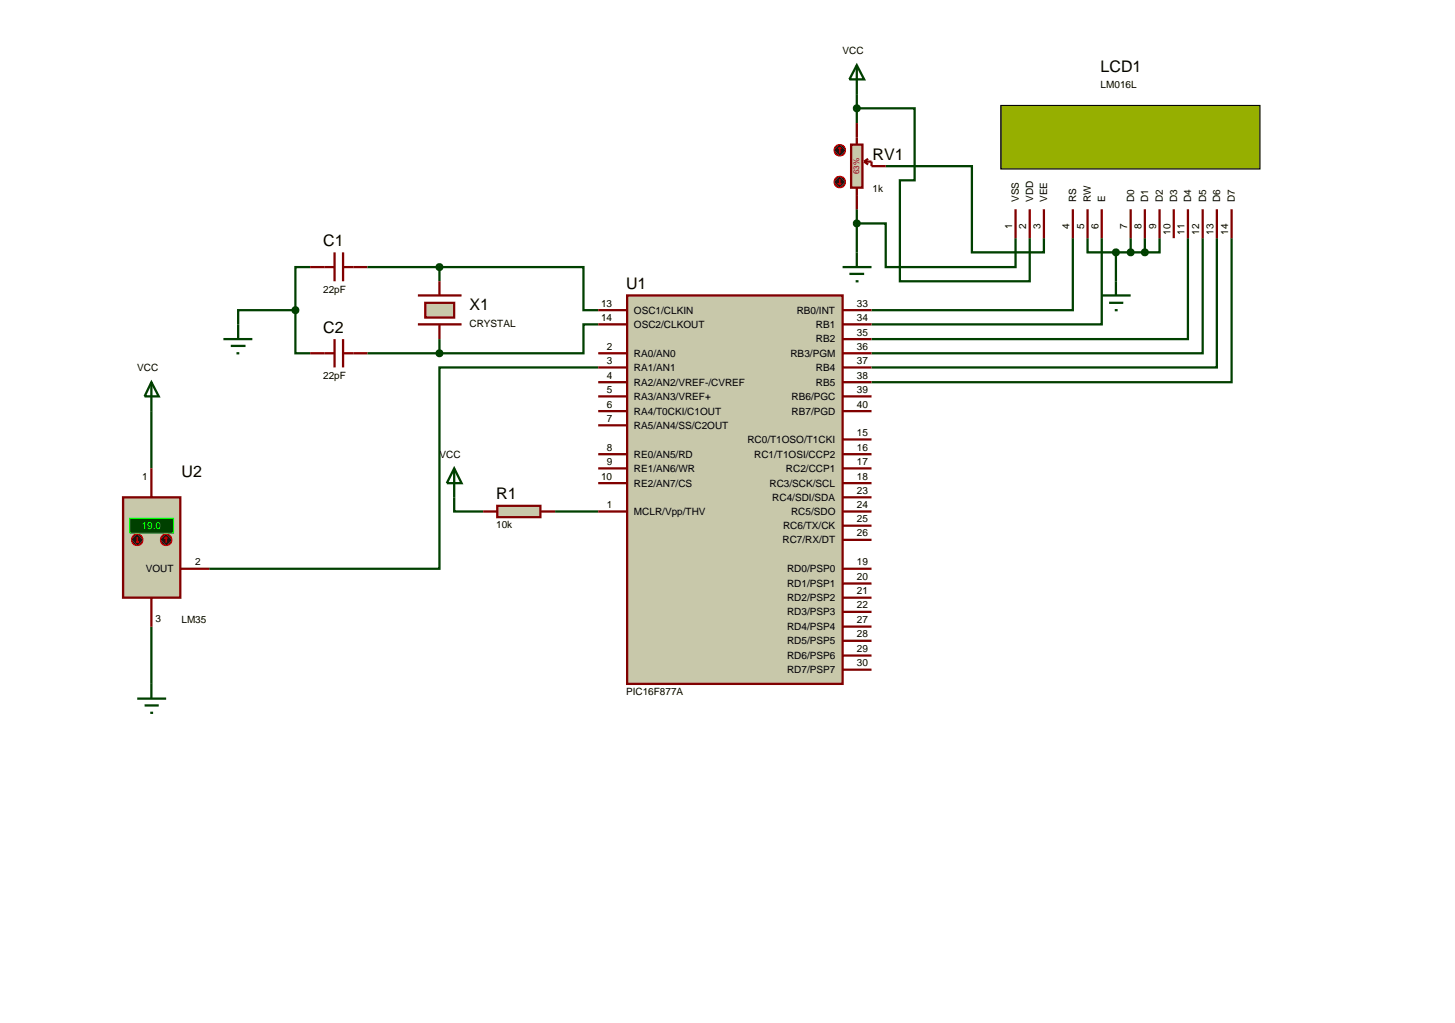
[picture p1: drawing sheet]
<svg xmlns="http://www.w3.org/2000/svg" width="257mm" height="180mm" viewBox="0 0 257 180" stroke-linecap="round" stroke-linejoin="round" font-family="sans-serif">
<g fill="none" stroke="#004000" stroke-width=".4">
<path d="M151.1 19.1h10.2v12.7h-2.6v17.8h22.9v-7.6M151.1 16.6v5.1M151.1 39.4h5.1v7.7h22.9v-5.1M151.1 36.9v7.6M156.2 29.3h15.2v15.2h12.7v-2.5M52.1 54.7v7.6h2.6M52.1 54.7h-10.1v2.5M54.7 47.1h-2.6v7.6M64.8 47.1h12.7M77.5 47.1h25.4v7.6h2.6M77.5 47.1v2.5M77.5 59.8v2.5"/>
<path d="M105.5 57.2h-2.6v5.1h-25.4M189.2 42v12.7h-35.5M191.8 42v2.5h5M194.3 42v15.2h-40.6M196.8 44.5h5.1M196.8 44.5v5.1M199.4 42v2.5M201.9 42v2.5M204.5 42v2.5h-2.6M209.5 42v17.8h-55.8M212.1 42v20.3h-58.4M214.6 42v22.8h-60.9"/>
<path d="M217.2 42v25.4h-63.5M26.7 72.5v10.1M64.8 62.3h12.7M105.5 64.8h-28v35.5h-40.6M80.1 87.7v2.5h5.1M97.9 90.2h7.6M26.7 110.5v10.1"/>
</g>
<path d="M110.6 52.1h38v68.5h-38z" fill="#c8c8aa" stroke="#800000" stroke-width=".4"/>
<g fill="none" stroke="#800000" stroke-width=".4">
<path d="M73.7 57.2h7.7M73.7 52.1h7.7M105.5 54.7h5.1M105.5 57.2h5.1M148.6 54.7h5.1M148.6 57.2h5.1M148.6 59.8h5.1M105.5 62.3h5.1M105.5 64.8h5.1M105.5 67.4h5.1M105.5 72.5h5.1M105.5 75h5.1"/>
<path d="M105.5 69.9h5.1M148.6 62.3h5.1M148.6 64.8h5.1M148.6 67.4h5.1M148.6 72.5h5.1M148.6 69.9h5.1M148.6 77.5h5.1M105.5 80.1h5.1M105.5 82.6h5.1M105.5 85.2h5.1M105.5 90.2h5.1M148.6 80.1h5.1"/>
<path d="M148.6 82.6h5.1M148.6 85.2h5.1M148.6 95.2h5.1M148.6 92.7h5.1M148.6 90.2h5.1M148.6 87.7h5.1M148.6 100.3h5.1M148.6 102.9h5.1M148.6 118.1h5.1M148.6 115.6h5.1M148.6 113h5.1M148.6 110.5h5.1"/>
<path d="M148.6 107.9h5.1M148.6 105.4h5.1"/>
</g>
<path d="M75 53.4h5.1v2.6h-5.1z" fill="#c8c8aa" stroke="#800000" stroke-width=".4"/>
<path d="M54.7 47.1h4.3M59 44.5v5.1M59 59.8v5M60.5 44.5v5.1M60.5 59.8v5M60.5 47.1h4.3M77.5 49.6v2.5M77.5 57.2v2.6M54.7 62.3h4.3M60.5 62.3h4.3" fill="none" stroke="#800000" stroke-width=".4"/>
<path d="M77.2 46.7l.3-.1-.5 .5zM77.5 46.6l.4 .2 .1 .3zM77.5 47.6l.5-.5-.1 .3zM77 47.1l.5 .5-.4-.2z" fill="#004000" stroke="#004000" stroke-width=".4"/>
<path d="M77.5 46.6l.5 .5-.5 .5-.5-.5z" fill="#004000"/>
<path d="M77.1 62l.4-.2-.5 .5zM77.5 61.8l.4 .2 .1 .3zM78 62.3l-.1 .3-.4 .2zM77 62.3l.5 .5-.4-.2z" fill="#004000" stroke="#004000" stroke-width=".4"/>
<path d="M77 62.3l.5-.5 .5 .5-.5 .5z" fill="#004000"/>
<path d="M87.7 89.2h7.6v2h-7.6z" fill="#c8c8aa" stroke="#800000" stroke-width=".4"/>
<path d="M85.2 90.2h2.5M95.3 90.2h2.6" fill="none" stroke="#800000" stroke-width=".4"/>
<path d="M39.4 59.8h5.1M42 57.2v2.6M40.7 61h2.6M41.7 62.3h.5M80.1 82.6l1.3 2.6h-2.6zM80.1 82.6v5.1" fill="none" stroke="#004000" stroke-width=".4"/>
<path d="M51.7 54.4l.4-.2-.5 .5zM52.1 54.2l.4 .2 .1 .3zM52.1 55.2l.5-.5-.1 .3zM51.6 54.7l.5 .5-.4-.2z" fill="#004000" stroke="#004000" stroke-width=".4"/>
<path d="M52.1 54.2l.5 .5-.5 .5-.5-.5z" fill="#004000"/>
<path d="M176.5 18.6h45.7v11.2h-45.7z" fill="#96af00" stroke="#000" stroke-width=".2"/>
<g fill="none" stroke="#800000" stroke-width=".4">
<path d="M179.1 36.9v5.1M181.6 36.9v5.1M184.1 36.9v5.1M189.2 36.9v5.1M191.8 36.9v5.1M194.3 36.9v5.1M199.4 36.9v5.1M201.9 36.9v5.1M204.5 36.9v5.1M207 36.9v5.1M209.5 36.9v5.1M212.1 36.9v5.1"/>
<path d="M214.6 36.9v5.1M217.2 36.9v5.1"/>
</g>
<path d="M150.1 25.5h2v7.6h-2z" fill="#c8c8aa" stroke="#800000" stroke-width=".4"/>
<path d="M151.1 21.7v3.8M151.1 33.1v3.8M152.4 28.5l.7 .5M152.4 28.5h1.3v.8h2.5M153.1 28l-.7 .5" fill="none" stroke="#800000" stroke-width=".4"/>
<path d="M147.4 25.8l.7-.3-1 1zM148.1 25.5a.94 .94 0 0 1 1 1zM149.1 26.5a.94 .94 0 0 1-1 1zM147.1 26.5l1 1a.94 .94 0 0 1-1-1z" fill="#400000" stroke="#f00" stroke-width=".2"/>
<path d="M147.1 26.5l1-1 1 1-1 1z" fill="#400000"/>
<path d="M148.1 26l-.3 .2M148.1 26l.2 .2M148.1 26v1" fill="none" stroke="#f00" stroke-width=".2"/>
<path d="M147.4 31.4l.7-.3-1 1zM148.1 31.1a.94 .94 0 0 1 1 1zM149.1 32.1a.94 .94 0 0 1-1 1zM147.1 32.1l1 1a.94 .94 0 0 1-1-1z" fill="#400000" stroke="#f00" stroke-width=".2"/>
<path d="M148.1 31.1l1 1-1 1-1-1z" fill="#400000"/>
<path d="M147.8 32.3l.3 .3M148.1 31.6v1M148.3 32.3l-.2 .3" fill="none" stroke="#f00" stroke-width=".2"/>
<path d="M151.1 11.5l1.3 2.5h-2.6zM151.1 11.5v5.1M148.6 47.1h5.1M149.8 48.3h2.6M150.9 49.6h.5M151.1 44.5v2.6" fill="none" stroke="#004000" stroke-width=".4"/>
<path d="M150.8 39l.3-.1-.5 .5zM151.1 38.9l.3 .1 .2 .4zM151.6 39.4l-.1 .3-.4 .2zM150.6 39.4l.5 .5-.4-.2z" fill="#004000" stroke="#004000" stroke-width=".4"/>
<path d="M150.6 39.4l.5-.5 .5 .5-.5 .5z" fill="#004000"/>
<path d="M150.8 18.7l.3-.1-.5 .5zM151.1 18.6l.4 .2 .1 .3zM151.6 19.1l-.1 .3-.4 .2zM150.6 19.1l.5 .5-.4-.2z" fill="#004000" stroke="#004000" stroke-width=".4"/>
<path d="M151.1 18.6l.5 .5-.5 .5-.5-.5z" fill="#004000"/>
<path d="M201.6 44.1l.3-.1-.5 .5zM201.9 44l.4 .2 .1 .3zM202.4 44.5l-.1 .3-.4 .2zM201.4 44.5l.5 .5-.4-.2z" fill="#004000" stroke="#004000" stroke-width=".4"/>
<path d="M201.9 44l.5 .5-.5 .5-.5-.5z" fill="#004000"/>
<path d="M199.1 44.1l.3-.1-.5 .5zM199.4 44l.4 .2 .1 .3zM199.4 45l.5-.5-.2 .4zM198.9 44.5l.5 .5-.4-.2z" fill="#004000" stroke="#004000" stroke-width=".4"/>
<path d="M199.4 44l.5 .5-.5 .5-.5-.5z" fill="#004000"/>
<path d="M194.3 52.1h5.1M195.6 53.4h2.5M196.6 54.7h.5M196.8 49.6v2.5" fill="none" stroke="#004000" stroke-width=".4"/>
<path d="M196.5 44.1l.3-.1-.5 .5zM196.8 44l.4 .2 .1 .3zM196.8 45l.5-.5-.2 .4zM196.3 44.5l.5 .5-.4-.2z" fill="#004000" stroke="#004000" stroke-width=".4"/>
<path d="M196.8 44l.5 .5-.5 .5-.5-.5z" fill="#004000"/>
<path d="M21.7 87.7h10.1v17.7h-10.1z" fill="#c8c8aa" stroke="#800000" stroke-width=".4"/>
<path d="M22.9 91.4h7.7v2.6h-7.7z" fill="#004000" stroke="#0f0" stroke-width=".2"/>
<path d="M26.7 82.6v5.1M26.7 105.4v5.1M31.8 100.3h5.1" fill="none" stroke="#800000" stroke-width=".4"/>
<path d="M28.6 94.5l.7-.3-1 1zM29.3 94.2a.94 .94 0 0 1 1 1zM29.3 96.2l1-1a.94 .94 0 0 1-1 1zM28.3 95.2l1 1a.94 .94 0 0 1-1-1z" fill="#400000" stroke="#f00" stroke-width=".2"/>
<path d="M28.3 95.2l1-1 1 1-1 1z" fill="#400000"/>
<path d="M29.3 94.7l-.3 .3M29.3 94.7l.2 .3M29.3 94.7v1" fill="none" stroke="#f00" stroke-width=".2"/>
<path d="M23.5 94.5l.7-.3-1 1zM24.2 94.2a.94 .94 0 0 1 1 1zM24.2 96.2l1-1a.94 .94 0 0 1-1 1zM23.2 95.2l1 1a.94 .94 0 0 1-1-1z" fill="#400000" stroke="#f00" stroke-width=".2"/>
<path d="M23.2 95.2l1-1 1 1-1 1z" fill="#400000"/>
<path d="M24 95.5l.2 .2M24.2 94.7v1M24.5 95.5l-.3 .2" fill="none" stroke="#f00" stroke-width=".2"/>
<path d="M26.7 67.4l1.3 2.5h-2.5zM26.7 67.4v5.1M24.2 123.2h5.1M25.5 124.4h2.5M26.5 125.7h.5M26.7 120.6v2.6" fill="none" stroke="#004000" stroke-width=".4"/>
<g font-size="2.8">
<text x="194.1" y="12.8">LCD1</text>
<text x="153.9" y="28.2">RV1</text>
<text x="57" y="43.4">C1</text>
<text x="110.4" y="51">U1</text>
<text x="57" y="58.7">C2</text>
<text x="82.8" y="54.7">X1</text>
<text x="32" y="84.1">U2</text>
<text x="87.5" y="88.1">R1</text>
</g>
<g font-size="1.8">
<text x="148.6" y="9.6">VCC</text>
<text x="194.1" y="15.6">LM016L</text>
<text x="153.9" y="33.8">1k</text>
<text x="179.7" y="35.6" transform="rotate(-90 179.7 35.6)">VSS</text>
<text x="182.2" y="35.6" transform="rotate(-90 182.2 35.6)">VDD</text>
<text x="184.7" y="35.6" transform="rotate(-90 184.7 35.6)">VEE</text>
<text x="189.8" y="35.6" transform="rotate(-90 189.8 35.6)">RS</text>
<text x="192.4" y="35.6" transform="rotate(-90 192.4 35.6)">RW</text>
<text x="194.9" y="35.6" transform="rotate(-90 194.9 35.6)">E</text>
<text x="200" y="35.6" transform="rotate(-90 200 35.6)">D0</text>
<text x="202.5" y="35.6" transform="rotate(-90 202.5 35.6)">D1</text>
<text x="205.1" y="35.6" transform="rotate(-90 205.1 35.6)">D2</text>
<text x="207.6" y="35.6" transform="rotate(-90 207.6 35.6)">D3</text>
<text x="210.1" y="35.6" transform="rotate(-90 210.1 35.6)">D4</text>
<text x="212.7" y="35.6" transform="rotate(-90 212.7 35.6)">D5</text>
<text x="215.2" y="35.6" transform="rotate(-90 215.2 35.6)">D6</text>
<text x="217.8" y="35.6" transform="rotate(-90 217.8 35.6)">D7</text>
<text x="178.5" y="40.4" transform="rotate(-90 178.5 40.4)">1</text>
<text x="181" y="40.4" transform="rotate(-90 181 40.4)">2</text>
<text x="183.5" y="40.4" transform="rotate(-90 183.5 40.4)">3</text>
<text x="188.6" y="40.4" transform="rotate(-90 188.6 40.4)">4</text>
<text x="191.2" y="40.4" transform="rotate(-90 191.2 40.4)">5</text>
<text x="193.7" y="40.4" transform="rotate(-90 193.7 40.4)">6</text>
<text x="198.8" y="40.4" transform="rotate(-90 198.8 40.4)">7</text>
<text x="201.3" y="40.4" transform="rotate(-90 201.3 40.4)">8</text>
<text x="203.9" y="40.4" transform="rotate(-90 203.9 40.4)">9</text>
<text x="206.4" y="41.4" transform="rotate(-90 206.4 41.4)">10</text>
<text x="208.9" y="41.4" transform="rotate(-90 208.9 41.4)">11</text>
<text x="211.5" y="41.4" transform="rotate(-90 211.5 41.4)">12</text>
<text x="214" y="41.4" transform="rotate(-90 214 41.4)">13</text>
<text x="216.6" y="41.4" transform="rotate(-90 216.6 41.4)">14</text>
<text x="57" y="51.6">22pF</text>
<text x="82.8" y="57.6">CRYSTAL</text>
<text x="106" y="54.1">13</text>
<text x="106" y="56.6">14</text>
<text x="111.8" y="55.3">OSC1/CLKIN</text>
<text x="111.8" y="57.8">OSC2/CLKOUT</text>
<text x="140.5" y="55.3">RB0/INT</text>
<text x="143.9" y="57.8">RB1</text>
<text x="151.1" y="59.2">35</text>
<text x="151.1" y="56.6">34</text>
<text x="151.1" y="54.1">33</text>
<text x="24.2" y="65.4">VCC</text>
<text x="107" y="61.7">2</text>
<text x="107" y="64.2">3</text>
<text x="111.8" y="62.9">RA0/AN0</text>
<text x="111.8" y="65.4">RA1/AN1</text>
<text x="139.4" y="62.9">RB3/PGM</text>
<text x="143.9" y="65.4">RB4</text>
<text x="143.9" y="60.4">RB2</text>
<text x="151.1" y="64.2">37</text>
<text x="151.1" y="61.7">36</text>
<text x="57" y="66.9">22pF</text>
<text x="107" y="66.8">4</text>
<text x="107" y="71.9">6</text>
<text x="107" y="69.3">5</text>
<text x="111.8" y="68">RA2/AN2/VREF-/CVREF</text>
<text x="111.8" y="70.5">RA3/AN3/VREF+</text>
<text x="139.6" y="70.5">RB6/PGC</text>
<text x="143.9" y="68">RB5</text>
<text x="151.1" y="71.9">40</text>
<text x="151.1" y="69.3">39</text>
<text x="151.1" y="66.8">38</text>
<text x="107" y="74.4">7</text>
<text x="111.8" y="73.1">RA4/T0CKI/C1OUT</text>
<text x="111.8" y="75.6">RA5/AN4/SS/C2OUT</text>
<text x="139.6" y="73.1">RB7/PGD</text>
<text x="151.1" y="76.9">15</text>
<text x="77.5" y="80.7">VCC</text>
<text x="107" y="79.5">8</text>
<text x="107" y="82">9</text>
<text x="111.8" y="80.7">RE0/AN5/RD</text>
<text x="111.8" y="83.2">RE1/AN6/WR</text>
<text x="131.8" y="78.1">RC0/T1OSO/T1CKI</text>
<text x="133" y="80.7">RC1/T1OSI/CCP2</text>
<text x="138.6" y="83.2">RC2/CCP1</text>
<text x="151.1" y="79.5">16</text>
<text x="151.1" y="82">17</text>
<text x="25.1" y="84.6">1</text>
<text x="106" y="84.6">10</text>
<text x="107" y="89.6">1</text>
<text x="111.8" y="85.8">RE2/AN7/CS</text>
<text x="135.7" y="85.8">RC3/SCK/SCL</text>
<text x="136.2" y="88.3">RC4/SDI/SDA</text>
<text x="151.1" y="84.6">18</text>
<text x="151.1" y="89.6">24</text>
<text x="151.1" y="87.1">23</text>
<text x="87.5" y="93.2">10k</text>
<text x="111.8" y="90.8">MCLR/Vpp/THV</text>
<text x="138" y="95.8">RC7/RX/DT</text>
<text x="138.1" y="93.3">RC6/TX/CK</text>
<text x="139.5" y="90.8">RC5/SDO</text>
<text x="151.1" y="94.6">26</text>
<text x="151.1" y="92.1">25</text>
<text x="25.7" y="100.9">VOUT</text>
<text x="34.4" y="99.7">2</text>
<text x="138.8" y="100.9">RD0/PSP0</text>
<text x="151.1" y="99.7">19</text>
<text x="138.8" y="103.5">RD1/PSP1</text>
<text x="138.8" y="106">RD2/PSP2</text>
<text x="151.1" y="102.3">20</text>
<text x="151.1" y="107.3">22</text>
<text x="151.1" y="104.8">21</text>
<text x="27.4" y="109.7">3</text>
<text x="32" y="109.9">LM35</text>
<text x="138.8" y="113.6">RD5/PSP5</text>
<text x="138.8" y="111.1">RD4/PSP4</text>
<text x="138.8" y="108.5">RD3/PSP3</text>
<text x="151.1" y="112.4">28</text>
<text x="151.1" y="109.9">27</text>
<text x="138.8" y="118.7">RD7/PSP7</text>
<text x="138.8" y="116.2">RD6/PSP6</text>
<text x="151.1" y="117.5">30</text>
<text x="151.1" y="115">29</text>
<text x="110.4" y="122.6">PIC16F877A</text>
</g>
<text font-size="1.8" fill="#0f0" x="25" y="93.3">19.0</text>
<text font-size="1.4" fill="#c00000" x="151.5" y="30.7" transform="rotate(-90 151.5 30.7)">63%</text>
</svg>
